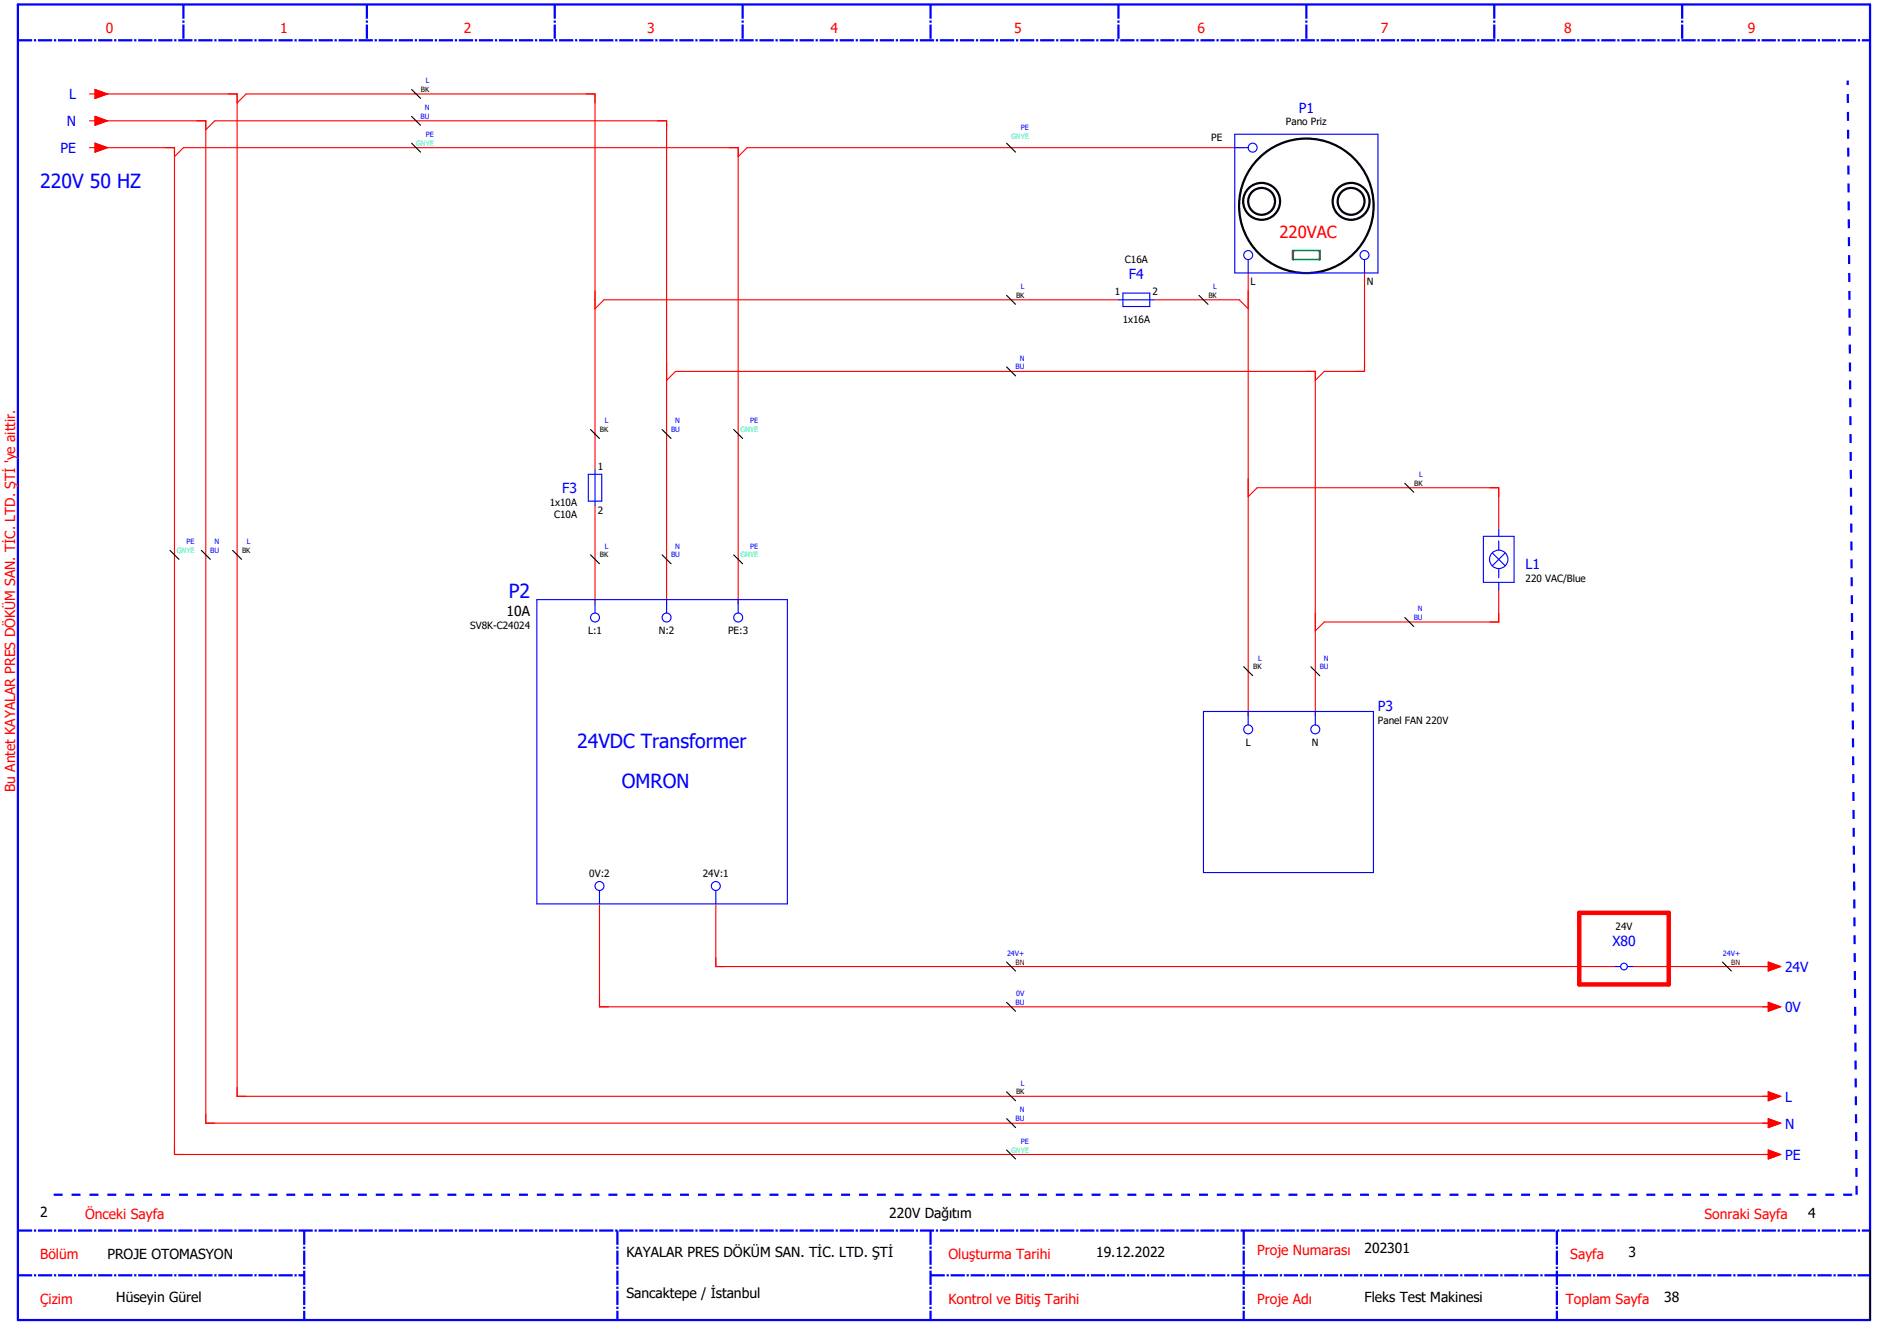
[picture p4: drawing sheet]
<svg xmlns="http://www.w3.org/2000/svg" width="420mm" height="297mm" viewBox="0 0 420 297" stroke-linecap="round" stroke-linejoin="round" font-family="sans-serif">
<path d="M4 1h414v294h-414z" fill="none" stroke="#00f" stroke-width=".5"/>
<g fill="none" stroke="#00f" stroke-width=".5" stroke-dasharray="3.2 .4 .5 .4" stroke-linecap="butt">
<path d="M4 9h414M41 1v8M82 1v8M124 1v8M166 1v8M208 1v8M250 1v8M292 1v8M334 1v8M376 1v8M4 275h414M68 275v20"/>
<path d="M138 275v20M208 275v20M278 275v20M348 275v20M4 285h64M208 285h70M278 285h70M348 285h70"/>
</g>
<path d="M418 275v20" fill="none" stroke="#000" stroke-width=".35"/>
<path d="M12 267h403M415 267l-2-249" fill="none" stroke="#00f" stroke-width=".5" stroke-dasharray="2 2" stroke-linecap="butt"/>
<g fill="none" stroke="#f00" stroke-width=".25">
<path d="M20 27h1.2M20 21h1.2M20 33h1.2M21.2 20l2.8 1-2.8 1zM21.2 26l2.8 1-2.8 1zM21.2 32l2.8 1-2.8 1zM22 27h24v224h350M22 21h31v224h343M22 33h17v225h357M39 35l2-2h124v102M46 29l2-2h101v108M53 23l2-2h78v84"/>
<path d="M278 33h-111l-2 2M250 67h-115l-2 2M258 67h19l2 2M279 61v99M305 61v22h-9l-2 2M149 85l2-2h143v77M133 113v22M279 111l2-2h54v9.1M335 131.9v7.1h-39l-2 2M134 202v23h262M160 202v14h201M365 216h31"/>
<path d="M395.2 215l2.8 1-2.8 1zM395.2 224l2.8 1-2.8 1zM395.2 244l2.8 1-2.8 1zM395.2 250l2.8 1-2.8 1zM395.2 257l2.8 1-2.8 1z"/>
</g>
<g fill="none" stroke="#000" stroke-width=".5">
<circle cx="282" cy="45" r="4.1"/>
<circle cx="282" cy="45" r="3"/>
<circle cx="292" cy="46" r="15"/>
<circle cx="302" cy="45" r="4.1"/>
<circle cx="302" cy="45" r="3"/>
</g>
<path d="M289 56h6v2h-6z" fill="none" stroke="#0f0" stroke-width=".5"/>
<path d="M353 204h20v16h-20z" fill="none" stroke="#f00" stroke-width="1"/>
<g fill="none" stroke="#00f" stroke-width=".25">
<path d="M276 30h32v31h-32zM276 33h3M279 58v3M305 58v3M250 67h8M251 65.5h6v3h-6zM131.5 106h3v6h-3zM133 105v8M331.6 119.9h6.8v10.2h-6.8zM335 118.1v1.8M120 134h56v68h-56zM133 134v3"/>
<path d="M149 134v3M165 134v3M333.6 123.6l2.8 2.8M335 120.9v2M335 127.1v2M335 130.1v1.8M336.4 123.6l-2.8 2.8M269 159h38v36h-38zM279 159v3M294 159v3M134 199v3M160 199v3"/>
<path d="M361 216h1.2M363.7 216h1.3"/>
<circle cx="280" cy="33" r="1"/>
<circle cx="279" cy="57" r="1"/>
<circle cx="305" cy="57" r="1"/>
<circle cx="133" cy="138" r="1"/>
<circle cx="149" cy="138" r="1"/>
<circle cx="165" cy="138" r="1"/>
<circle cx="335" cy="125" r="2.06"/>
<circle cx="279" cy="163" r="1"/>
<circle cx="294" cy="163" r="1"/>
<circle cx="134" cy="198" r="1"/>
<circle cx="160" cy="198" r="1"/>
<circle cx="363" cy="216" r=".75"/>
</g>
<g fill="#f00" stroke="#f00" stroke-width=".22">
<path d="M395.2 215l2.8 1-2.8 1z"/>
<path d="M395.2 224l2.8 1-2.8 1z"/>
<path d="M395.2 257l2.8 1-2.8 1z"/>
<path d="M395.2 250l2.8 1-2.8 1z"/>
<path d="M395.2 244l2.8 1-2.8 1z"/>
<path d="M21.2 20l2.8 1-2.8 1z"/>
<path d="M21.2 26l2.8 1-2.8 1z"/>
<path d="M21.2 32l2.8 1-2.8 1z"/>
</g>
<g fill="none" stroke="#000" stroke-width=".25">
<path d="M92 20l2 2M92 26l2 2M92 32l2 2M225 32l2 2M225 66l2 2M268 66l2 2M132 96l2 2M148 96l2 2M164 96l2 2M225 82l2 2M314 108l2 2M38 123l2 2"/>
<path d="M45 123l2 2M52 123l2 2M132 124l2 2M148 124l2 2M164 124l2 2M314 138l2 2M278 149l2 2M293 149l2 2M225 215l2 2M385 215l2 2M225 224l2 2M225 244l2 2"/>
<path d="M225 250l2 2M225 257l2 2"/>
</g>
<g font-size="4.3" fill="#00f">
<text x="9" y="42.1">220V 50 HZ</text>
<text x="113.7" y="133.6">P2</text>
<text x="129" y="167.1">24VDC Transformer</text>
<text x="139" y="176.1">OMRON</text>
</g>
<text font-size="3.7" fill="#f00" x="286" y="53.2">220VAC</text>
<g font-size="3.1" fill="#f00">
<text x="23.7" y="7.4">0</text>
<text x="62.7" y="7.4">1</text>
<text x="103.7" y="7.4">2</text>
<text x="144.7" y="7.4">3</text>
<text x="185.7" y="7.4">4</text>
<text x="226.7" y="7.4">5</text>
<text x="267.7" y="7.4">6</text>
<text x="308.7" y="7.4">7</text>
<text x="349.7" y="7.4">8</text>
<text x="390.7" y="7.4">9</text>
<text x="3.4" y="177" transform="rotate(-90 3.4 177)">Bu Antet KAYALAR PRES DÖKÜM SAN. TİC. LTD. ŞTİ 'ye aittir.</text>
<text x="19" y="272.4">Önceki Sayfa</text>
<text x="381" y="272.4">Sonraki Sayfa</text>
<text x="9" y="281.4">Bölüm</text>
<text x="212" y="281.4">Oluşturma Tarihi</text>
<text x="281" y="280.4">Proje Numarası</text>
<text x="351" y="281.4">Sayfa</text>
<text x="9" y="291.4">Çizim</text>
<text x="212" y="291.4">Kontrol ve Bitiş Tarihi</text>
<text x="281" y="291.4">Proje Adı</text>
<text x="350" y="291.4">Toplam Sayfa</text>
</g>
<g font-size="3.1" fill="#00f">
<text x="15.5" y="22.2">L</text>
<text x="14.9" y="28.2">N</text>
<text x="290.3" y="25.2">P1</text>
<text x="13.5" y="34.2">PE</text>
<text x="252.3" y="62.4">F4</text>
<text x="125.7" y="110.2">F3</text>
<text x="341" y="127.2">L1</text>
<text x="308" y="158.9">P3</text>
<text x="360.4" y="211.4">X80</text>
<text x="399" y="217.2">24V</text>
<text x="399" y="226.2">0V</text>
<text x="399" y="246.2">L</text>
<text x="399" y="252.2">N</text>
<text x="399" y="259.2">PE</text>
</g>
<g font-size="3.1">
<text x="113.2" y="137.6">10A</text>
<text x="9" y="272">2</text>
<text x="198.8" y="272.2">220V Dağıtım</text>
<text x="404.2" y="272.2">4</text>
<text x="24" y="281.4">PROJE OTOMASYON</text>
<text x="140" y="281">KAYALAR PRES DÖKÜM SAN. TİC. LTD. ŞTİ</text>
<text x="245" y="281">19.12.2022</text>
<text x="305" y="280">202301</text>
<text x="364" y="281">3</text>
<text x="26" y="291">Hüseyin Gürel</text>
<text x="140" y="290">Sancaktepe / İstanbul</text>
<text x="305" y="291">Fleks Test Makinesi</text>
<text x="372" y="291">38</text>
</g>
<g font-size="2.2">
<text x="287.4" y="28">Pano Priz</text>
<text x="270.8" y="31.5">PE</text>
<text x="251.4" y="58.8">C16A</text>
<text x="249.2" y="65.9">1</text>
<text x="257.6" y="65.9">2</text>
<text x="279.5" y="63.7">L</text>
<text x="305.5" y="63.7">N</text>
<text x="250.9" y="72.2">1x16A</text>
<text x="133.6" y="104.9">1</text>
<text x="122.9" y="113.1">1x10A</text>
<text x="123.9" y="115.8">C10A</text>
<text x="133.6" y="114.8">2</text>
<text x="341" y="130.1">220 VAC/Blue</text>
<text x="105.1" y="140.5">SV8K-C24024</text>
<text x="131.4" y="141.7">L:1</text>
<text x="147.2" y="141.7">N:2</text>
<text x="162.8" y="141.7">PE:3</text>
<text x="308" y="161.8">Panel FAN 220V</text>
<text x="278.4" y="166.7">L</text>
<text x="293.3" y="166.7">N</text>
<text x="131.7" y="196">0V:2</text>
<text x="157.1" y="196">24V:1</text>
<text x="361.1" y="207.8">24V</text>
</g>
<g font-size="1.6">
<text x="94.1" y="20.6">BK</text>
<text x="227.1" y="66.6">BK</text>
<text x="270.1" y="66.6">BK</text>
<text x="134.1" y="96.6">BK</text>
<text x="316.1" y="108.6">BK</text>
<text x="54.1" y="123.6">BK</text>
<text x="134.1" y="124.6">BK</text>
<text x="280.1" y="149.6">BK</text>
<text x="227.1" y="244.6">BK</text>
</g>
<g font-size="1.6" fill="#00f">
<text x="95.2" y="18.6">L</text>
<text x="94" y="26.6">BU</text>
<text x="94.9" y="24.6">N</text>
<text x="228.2" y="29.1">PE</text>
<text x="95.2" y="30.6">PE</text>
<text x="228.2" y="64.6">L</text>
<text x="271.2" y="64.6">L</text>
<text x="227" y="82.6">BU</text>
<text x="227.9" y="80.6">N</text>
<text x="135.2" y="94.6">L</text>
<text x="150.9" y="94.6">N</text>
<text x="167.7" y="94.6">PE</text>
<text x="150" y="96.6">BU</text>
<text x="317.2" y="106.6">L</text>
<text x="41.7" y="121.6">PE</text>
<text x="47" y="123.6">BU</text>
<text x="47.9" y="121.6">N</text>
<text x="55.2" y="121.6">L</text>
<text x="135.2" y="122.6">L</text>
<text x="150" y="124.6">BU</text>
<text x="150.9" y="122.6">N</text>
<text x="167.7" y="122.6">PE</text>
<text x="316.9" y="136.6">N</text>
<text x="316" y="138.6">BU</text>
<text x="281.2" y="147.6">L</text>
<text x="295" y="149.6">BU</text>
<text x="295.9" y="147.6">N</text>
<text x="225.1" y="213.6">24V+</text>
<text x="385.1" y="213.6">24V+</text>
<text x="227" y="224.6">BU</text>
<text x="227.2" y="222.6">0V</text>
<text x="228.2" y="242.6">L</text>
<text x="227" y="250.6">BU</text>
<text x="227.9" y="248.6">N</text>
<text x="228.2" y="255.6">PE</text>
</g>
<g font-size="1.6" fill="#0ff">
<text x="93" y="32.6">GNYE</text>
<text x="226" y="31.1">GNYE</text>
<text x="165.5" y="96.6">GNYE</text>
<text x="39.5" y="123.6">GNYE</text>
<text x="165.5" y="124.6">GNYE</text>
<text x="226" y="257.6">GNYE</text>
</g>
<g font-size="1.6" fill="#7f0000">
<text x="227" y="215.6">BN</text>
<text x="387" y="215.6">BN</text>
</g>
</svg>
